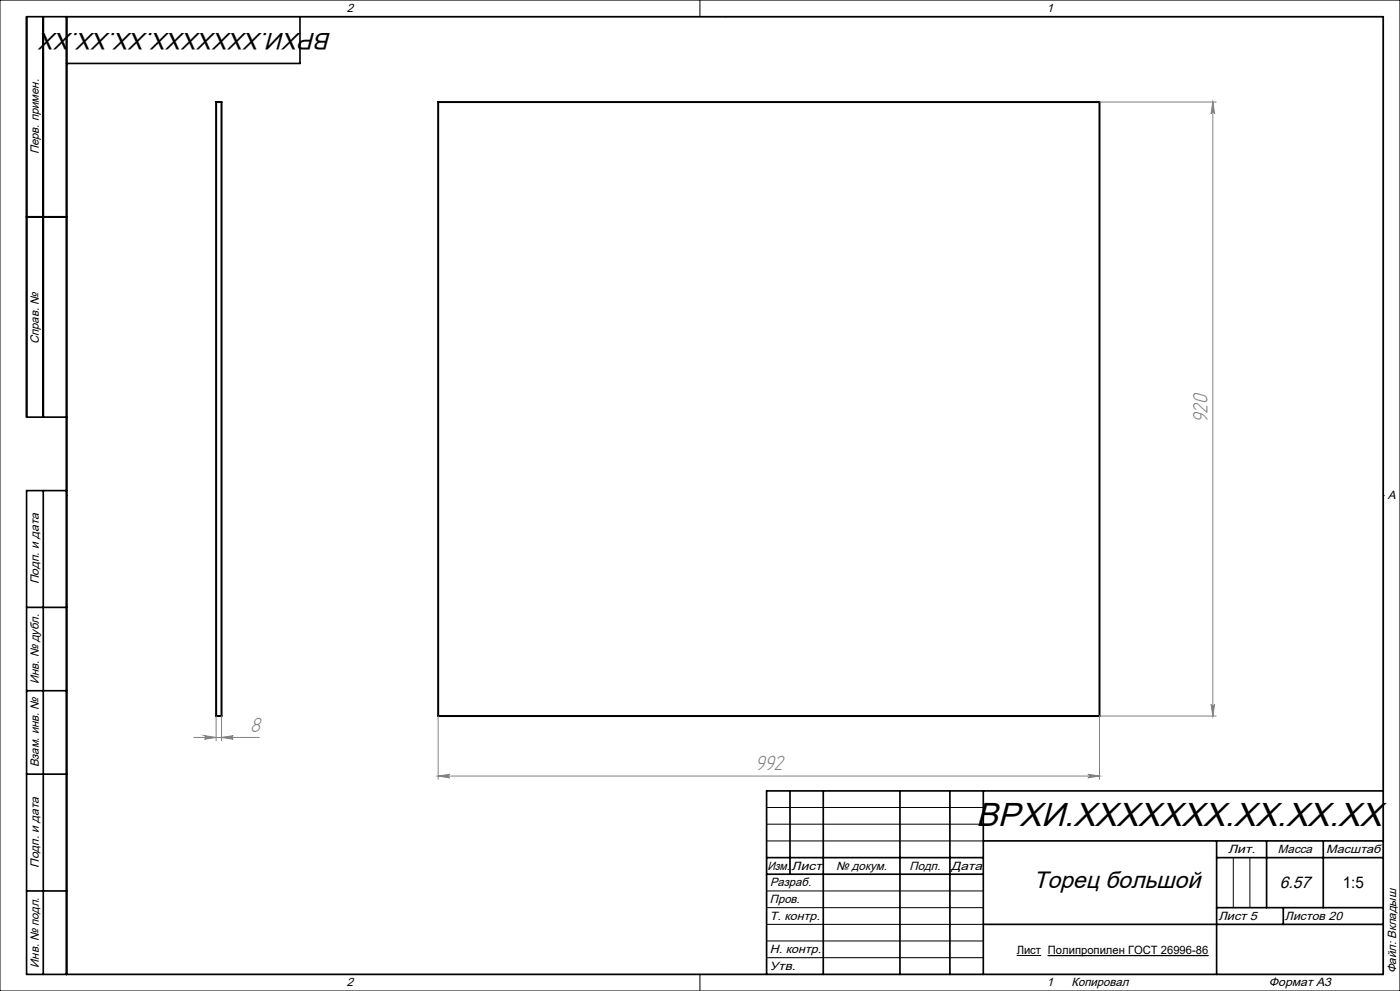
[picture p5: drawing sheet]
<svg xmlns="http://www.w3.org/2000/svg" width="420mm" height="297mm" viewBox="0 0 420 297" stroke-linecap="round" stroke-linejoin="round" font-family="sans-serif">
<path d="M64.8 30.6h1.7v184h-1.7zM131.4 30.6h198.4v184h-198.4zM8 65h12" fill="none" stroke="#000" stroke-width=".6"/>
<g fill="none" stroke="#000" stroke-width=".3">
<path d="M0 0h420v297h-420zM20 5h395v287h-395zM210 0v5M217.5 5h.1M20 148.5h.1M415 148.5h.1M230 242h65M230 247h65M230 252h65M370 257v15M375 257v15M230 267h65"/>
<path d="M230 272h65M230 277h65M210 292v5M217.5 292h.1M230 282h65M230 287h65M305 286.4h7.3M314.4 286.4h48.1"/>
</g>
<g fill="none" stroke="#808080" stroke-width=".3">
<path d="M329.8 30.6h35M363.9 30.6v184M363.9 30.6l.5 3.5a.53 .53 0 0 0-.5-.5 .53 .53 0 0 0-.6 .5zM64.8 214.6v7.4M66.5 214.6v7.4M131.4 214.6v19M363.3 211.1a.53 .53 0 0 0 .6 .5 .53 .53 0 0 0 .5-.5l-.5 3.5zM364.8 214.6h-35v19M58.1 221h19.7M61.3 220.5l3.5 .5-3.5 .5a.53 .53 0 0 0 .6-.5 .53 .53 0 0 0-.6-.5zM66.5 221l3.5-.5a.53 .53 0 0 0-.5 .5 .53 .53 0 0 0 .5 .5zM131.4 232.6l3.5-.5a.53 .53 0 0 0-.5 .5 .53 .53 0 0 0 .5 .5z"/>
<path d="M131.4 232.6h198.4M326.4 232.1l3.4 .5-3.4 .5a.53 .53 0 0 0 .5-.5 .53 .53 0 0 0-.5-.5z"/>
</g>
<g fill="none" stroke="#000" stroke-width=".5">
<path d="M13 5v120M20 5v287M90 5v14h-70M8 65h12M20 125h-12v-120h407v287h-407v-145h12M13 147v145M8 182h12M8 207h12M8 232h12M237 237v25M247 237v55M270 237v55"/>
<path d="M285 237v55M295 237v55M415 237h-185v55M230 257h65M295 252h120M365 252v40M365 257h50M380 252v20M397 252v20M8 267h12M230 262h65M295 277h120"/>
<path d="M365 272h50M385 272v5"/>
</g>
<g fill="#808080">
<path d="M131.4 232.6l3.5-.5a.53 .53 0 0 0-.5 .5 .53 .53 0 0 0 .5 .5zM326.4 232.1l3.4 .5-3.4 .5a.53 .53 0 0 0 .5-.5 .53 .53 0 0 0-.5-.5zM61.3 220.5l3.5 .5-3.5 .5a.53 .53 0 0 0 .6-.5 .53 .53 0 0 0-.6-.5zM66.5 221l3.5-.5a.53 .53 0 0 0-.5 .5 .53 .53 0 0 0 .5 .5z"/>
<path d="M363.3 211.1a.53 .53 0 0 0 .6 .5 .53 .53 0 0 0 .5-.5l-.5 3.5zM363.9 30.6l.5 3.5a.53 .53 0 0 0-.5-.5 .53 .53 0 0 0-.6 .5z"/>
</g>
<text font-size="10" x="292.8" y="247.6">ВРХИ.XXXXXXX.XX.XX.XX</text>
<g font-size="7.1">
<text x="99.4" y="9.8" transform="rotate(-180 99.4 9.8)">ВРХИ.XXXXXXX.XX.XX.XX</text>
<text x="310.1" y="266.1">Торец большой</text>
</g>
<g font-size="6.9" fill="#808080">
<text x="362.2" y="126.6" transform="rotate(-90 362.2 126.6)">920</text>
<text x="75.1" y="219.3">8</text>
<text x="226.6" y="230.9">992</text>
</g>
<text font-size="5" x="383.9" y="266.1">6.57</text>
<text font-size="4.8" x="402.8" y="266.1">1:5</text>
<g font-size="3.6">
<text x="104" y="3.6">2</text>
<text x="314" y="3.6">1</text>
<text x="11.6" y="46.3" transform="rotate(-90 11.6 46.3)">Перв. примен.</text>
<text x="11.6" y="103.2" transform="rotate(-90 11.6 103.2)">Справ. №</text>
<text x="416.4" y="149.6">A</text>
<text x="11.6" y="175.1" transform="rotate(-90 11.6 175.1)">Подп. и дата</text>
<text x="11.6" y="205" transform="rotate(-90 11.6 205)">Инв. № дубл.</text>
<text x="11.6" y="230" transform="rotate(-90 11.6 230)">Взам. инв. №</text>
<text x="368.4" y="255.6">Лит.</text>
<text x="383.4" y="255.6">Масса</text>
<text x="397.8" y="255.6">Масштаб</text>
<text x="11.6" y="260.1" transform="rotate(-90 11.6 260.1)">Подп. и дата</text>
<text x="230.2" y="260.6">Изм.</text>
<text x="237.5" y="260.6">Лист</text>
<text x="250.9" y="260.6">№ докум.</text>
<text x="272.9" y="260.6">Подп.</text>
<text x="285.4" y="260.6">Дата</text>
<text x="231" y="265.6">Разраб.</text>
<text x="231" y="275.6">Т. контр.</text>
<text x="231" y="270.6">Пров.</text>
<text x="365.5" y="275.6">Лист 5</text>
<text x="385.5" y="275.6">Листов 20</text>
<text x="231" y="285.6">Н. контр.</text>
<text x="11.6" y="290" transform="rotate(-90 11.6 290)">Инв. № подл.</text>
<text x="231" y="290.6">Утв.</text>
<text x="418.9" y="291.8" transform="rotate(-90 418.9 291.8)">Файл: Вкладыш</text>
<text x="104" y="295.6">2</text>
<text x="314" y="295.6">1</text>
<text x="321.5" y="295.6">Копировал</text>
<text x="380.7" y="295.6">Формат А3</text>
</g>
<text font-size="3.4" x="305" y="286">Лист Полипропилен ГОСТ 26996-86</text>
</svg>
